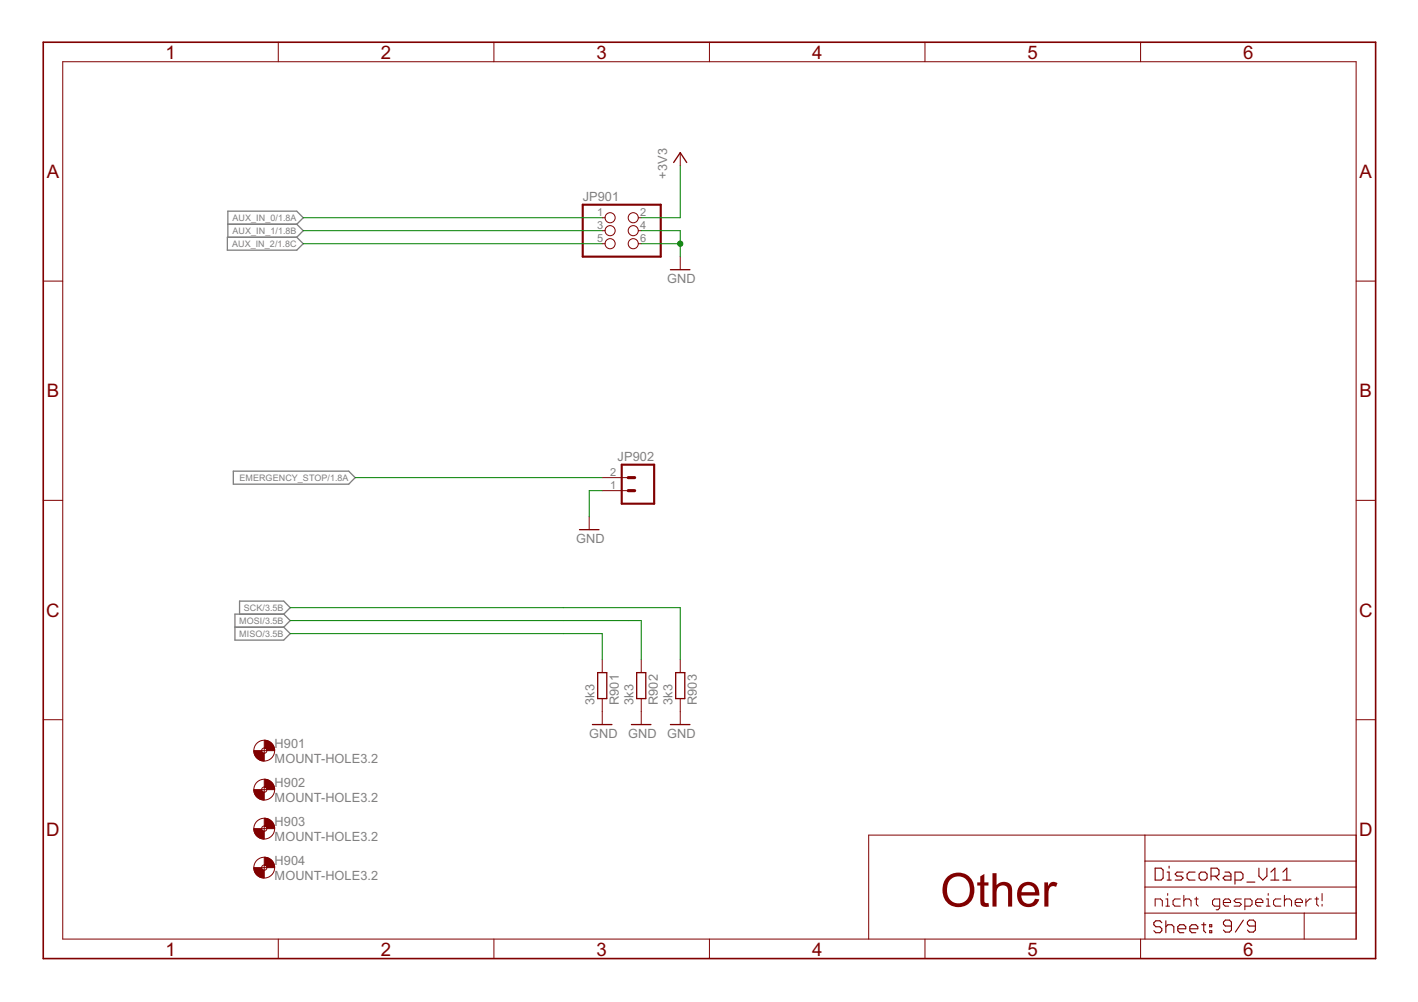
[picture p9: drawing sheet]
<svg xmlns="http://www.w3.org/2000/svg" width="297mm" height="210mm" viewBox="0 0 297 210" stroke-linecap="round" stroke-linejoin="round" font-family="sans-serif">
<path d="M47.6 49.7h14.6l1.3 1.4-1.3 1.3h-14.6zM47.7 47h14.5M62.2 47l1.3-1.4-1.3-1.4h-14.5v5.5M62.2 47l1.3 1.3-1.3 1.4M48.9 98.7h24.1l1.4 1.4-1.4 1.3h-24.1zM49.2 131.4h10.2M50.2 128.7v-2.8h9.2l1.4 1.4-1.4 1.4M59.4 128.7h-10.2v5.4h10.2l1.4-1.4-1.4-1.3M59.4 128.7l1.4 1.3-1.4 1.4" fill="none" stroke="#808080" stroke-width=".28"/>
<g fill="none" stroke="#800000" stroke-width=".21">
<path d="M13.1 12.9h271v183.8h-271zM58.3 8.8v4.1M103.5 8.8v4.1M148.6 8.8v4.1M193.8 8.8v4.1M238.9 8.8v4.1M142.5 32v2.7M9.1 58.9h4M126.2 45.6h.5M126.2 48.3h.5M126.2 51.1h.5M133.7 45.6h.6"/>
<path d="M133.7 48.3h.6M133.7 51.1h.6M142.5 53.8v2.7M284.1 58.9h4.1M9.1 104.8h4M123.4 108.2v2.8M126.2 102.8h5.4M126.2 100.1h5.4M284.1 104.8h4.1M126.2 138.2v2.7M134.3 138.2v2.7M142.5 138.2v2.7"/>
<path d="M9.1 150.8h4M54.8 157.2h1.1M55.4 156.7v1.1M126.2 146.3v5.5M134.3 146.3v5.5M142.5 146.3v5.5M284.1 150.8h4.1M54.8 173.6h1.1M54.8 165.4h1.1M55.4 164.9v1M55.4 173v1.1M239.8 174.9v21.8"/>
<path d="M284.1 174.9h-102.1v21.8M54.8 181.8h1.1M55.4 181.2v1.1M58.3 196.7v4.1M103.5 196.7v4.1M148.6 196.7v4.1M193.8 196.7v4.1M238.9 196.7v4.1M239.8 191.3h44.3M239.8 185.8h44.3M239.8 180.4h44.3M242 189.8v-1.5h1.1l.4 .4v1.1"/>
<path d="M244.2 188.3h.4v1.5M244.2 189.8h.8M244.6 187.2v.4M247.2 188.3h-1.1l-.4 .4v.7l.4 .4h1.1M248 188.7l.4-.4h.7l.4 .4v1.1M248 187.6v2.2M250.3 188.3h.7M250.6 187.9v1.5l.4 .4M255.5 189.8h-1.1l-.4-.4v-.7l.4-.4h1.1v1.9l-.4 .4h-.3M256.3 189.1h1.5v-.4l-.4-.4h-.8l-.3 .4v.7l.3 .4h.8M260 188.3h-1.1l-.4 .4 .4 .4h.8l.3 .3-.3 .4h-1.2M260.8 189.8h1.1l.4-.4v-.7l-.4-.4h-1.1v2.3"/>
<path d="M263 189.1h1.5v-.4l-.3-.4h-.8l-.4 .4v.7l.4 .4h.8M265.3 188.3h.4v1.5M265.3 189.8h.7M265.7 187.2v.4M268.3 188.3h-1.1l-.4 .4v.7l.4 .4h1.1M269 188.7l.4-.4h.8l.4 .4v1.1M269 187.6v2.2M271.3 189.1h1.5v-.4l-.4-.4h-.7l-.4 .4v.7l.4 .4h.7M273.2 191.3v5.4M273.6 188.3v1.5M274.7 188.3h-.4l-.7 .8M275.4 188.3h.8"/>
<path d="M275.8 187.9v1.5l.4 .4M276.9 187.2v1.5M276.9 189.4v.4"/>
<circle cx="127.8" cy="45.6" r="1.06"/>
<circle cx="127.8" cy="51.1" r="1.06"/>
<circle cx="127.8" cy="48.3" r="1.06"/>
<circle cx="132.7" cy="45.6" r="1.06"/>
<circle cx="132.7" cy="51.1" r="1.06"/>
<circle cx="132.7" cy="48.3" r="1.06"/>
<circle cx="55.4" cy="157.2" r="2.18"/>
<circle cx="55.4" cy="157.2" r=".55"/>
<circle cx="55.4" cy="173.6" r="2.18"/>
<circle cx="55.4" cy="165.4" r="2.18"/>
<circle cx="55.4" cy="173.6" r=".55"/>
<circle cx="55.4" cy="165.4" r=".55"/>
<circle cx="55.4" cy="181.8" r="2.18"/>
<circle cx="55.4" cy="181.8" r=".55"/>
</g>
<g fill="none" stroke="#800000" stroke-width=".23">
<path d="M242 181.9h1.2l.4 .4v1.6l-.4 .5h-1.2zM243.4 193.3l-.4-.4h-.9l-.4 .4v.4l.4 .4h.9l.4 .5v.4l-.4 .4h-.9l-.4-.4M244.2 192.9v2.5M244.2 194.1l.4-.4h.9l.4 .4v1.3M244.5 184.4h.8M244.5 182.7h.4v1.7M244.9 181.4v.5M246.7 194.6h1.7v-.5l-.4-.4h-.9l-.4 .4v.9l.4 .4h.9M247.8 182.7h-1.2l-.4 .4 .4 .4h.8l.4 .4-.4 .5h-1.2M249.2 194.6h1.7v-.5l-.4-.4h-.8l-.5 .4v.9l.5 .4h.8M250.3 182.7h-1.2l-.4 .4v.8l.4 .5h1.2M251.6 182.7h.8l.5 .4v.8l-.5 .5h-.8l-.4-.5v-.8z"/>
<path d="M251.7 193.7h.9M252.2 193.3v1.7l.4 .4M253.4 193.7h.4v.4h-.4zM253.4 195h.4v.4h-.4zM253.7 183.5h1.2l.5-.4v-.8l-.5-.4h-1.2v2.5M254.5 183.5l.9 .9M256.6 182.7h.9l.4 .4v1.3h-1.3l-.4-.5 .4-.4h1.3M258 194h-1.3l-.4-.4v-.4l.4-.5h.8l.5 .5v1.6l-.5 .5h-.8l-.4-.5M258.7 184.4h1.2l.5-.5v-.8l-.5-.4h-1.2v2.5M260.5 192.7l-1.7 2.6M261.2 184.8h1.7M263 194h-1.3l-.4-.4v-.4l.4-.5h.9l.4 .5v1.6l-.4 .5h-.9l-.4-.5"/>
<path d="M263.7 181.9v1.6l.8 .9 .9-.9v-1.6M266.2 184.4h1.7M266.2 182.7l.9-.8v2.5M268.7 184.4h1.7M268.7 182.7l.9-.8v2.5"/>
</g>
<path d="M9.1 8.8h279.1v192h-279.1z" fill="none" stroke="#800000" stroke-width=".34"/>
<path d="M122.1 42.9h16.3v10.9h-16.3zM130.2 97.3h6.8v8.2h-6.8z" fill="none" stroke="#800000" stroke-width=".44"/>
<path d="M131.6 100.1h1.3M131.6 102.8h1.3" fill="none" stroke="#800000" stroke-width=".66"/>
<path d="M141.1 34l1.4-2 1.3 2M140.4 56.5h4.1M121.4 111h4.1M124.1 151.8h4.1M125.2 140.9h1.9v5.4h-1.9zM132.3 151.8h4.1M133.4 140.9h1.9v5.4h-1.9zM140.4 151.8h4.1M141.5 140.9h1.9v5.4h-1.9z" fill="none" stroke="#800000" stroke-width=".28"/>
<g fill="#800000" stroke="#800000" stroke-width=".21">
<path d="M55.4 179.6a2.13 2.13 0 0 1 2.1 2.2h-1.6l-.1-.4-.4-.2z" fill-rule="evenodd"/>
<path d="M53.2 181.8h1.6l.1 .3 .5 .2v1.6a2.13 2.13 0 0 1-2.2-2.1z" fill-rule="evenodd"/>
<path d="M55.4 171.4a2.17 2.17 0 0 1 2.1 2.2h-1.6l-.1-.4-.4-.2z" fill-rule="evenodd"/>
<path d="M53.2 173.6h1.6l.1 .3 .5 .2v1.7a2.17 2.17 0 0 1-2.2-2.2z" fill-rule="evenodd"/>
<path d="M55.4 163.2a2.17 2.17 0 0 1 2.1 2.2h-1.6l-.1-.3-.4-.2z" fill-rule="evenodd"/>
<path d="M53.2 165.4h1.6l.2 .5h.4v1.7a2.17 2.17 0 0 1-2.2-2.2z" fill-rule="evenodd"/>
<path d="M55.4 155.1a2.17 2.17 0 0 1 2.1 2.1h-1.6l-.2-.4-.3-.1z" fill-rule="evenodd"/>
<path d="M53.2 157.2h1.6l.2 .5 .4 .1v1.6a2.17 2.17 0 0 1-2.2-2.2z" fill-rule="evenodd"/>
</g>
<path d="M142.5 34.7v10.9h-8.2M63.5 45.6h62.7M63.5 48.3h62.7M63.5 51.1h62.7M134.3 48.3h8.2v5.5M134.3 51.1h8.2M74.4 100.1h51.8M126.2 102.8h-2.8v5.4M60.8 127.3h81.7v10.9M60.8 130h73.5v8.2M60.8 132.7h65.4v5.5" fill="none" stroke="#008000" stroke-width=".21"/>
<circle cx="142.5" cy="51.1" r=".55" fill="#008000" stroke="#008000" stroke-width=".21"/>
<text font-size="10.9" fill="#800000" x="196.9" y="189.9">Other</text>
<g font-size="4.4" fill="#800000">
<text x="34.6" y="12.3">1</text>
<text x="79.8" y="12.3">2</text>
<text x="125" y="12.3">3</text>
<text x="170.1" y="12.3">4</text>
<text x="215.3" y="12.3">5</text>
<text x="260.4" y="12.3">6</text>
<text x="9.8" y="37.3">A</text>
<text x="284.8" y="37.3">A</text>
<text x="9.8" y="83.2">B</text>
<text x="284.8" y="83.2">B</text>
<text x="9.7" y="129.2">C</text>
<text x="284.7" y="129.2">C</text>
<text x="9.7" y="175.1">D</text>
<text x="284.7" y="175.1">D</text>
<text x="34.6" y="200.2">1</text>
<text x="79.8" y="200.2">2</text>
<text x="125" y="200.2">3</text>
<text x="170.1" y="200.2">4</text>
<text x="215.3" y="200.2">5</text>
<text x="260.4" y="200.2">6</text>
</g>
<g font-size="3" fill="#808080">
<text x="139.8" y="37.4" transform="rotate(-90 139.8 37.4)">+3V3</text>
<text x="122.1" y="42.2">JP901</text>
<text x="139.8" y="59.2">GND</text>
<text x="129.4" y="96.5">JP902</text>
<text x="120.7" y="113.7">GND</text>
<text x="124.5" y="147.7" transform="rotate(-90 124.5 147.7)">3k3</text>
<text x="129.7" y="147.7" transform="rotate(-90 129.7 147.7)">R901</text>
<text x="132.7" y="147.7" transform="rotate(-90 132.7 147.7)">3k3</text>
<text x="137.8" y="147.7" transform="rotate(-90 137.8 147.7)">R902</text>
<text x="140.9" y="147.7" transform="rotate(-90 140.9 147.7)">3k3</text>
<text x="146" y="147.7" transform="rotate(-90 146 147.7)">R903</text>
<text x="123.4" y="154.5">GND</text>
<text x="131.6" y="154.5">GND</text>
<text x="139.8" y="154.5">GND</text>
<text x="57.5" y="159.9">MOUNT-HOLE3.2</text>
<text x="57.5" y="156.6">H901</text>
<text x="57.5" y="164.8">H902</text>
<text x="57.5" y="168.1">MOUNT-HOLE3.2</text>
<text x="57.5" y="173">H903</text>
<text x="57.5" y="176.2">MOUNT-HOLE3.2</text>
<text x="57.5" y="184.4">MOUNT-HOLE3.2</text>
<text x="57.5" y="181.1">H904</text>
</g>
<g font-size="2.6" fill="#808080">
<text x="125.1" y="45.2">1</text>
<text x="125.1" y="47.9">3</text>
<text x="134.1" y="45.2">2</text>
<text x="134.1" y="47.9">4</text>
<text x="125.1" y="50.7">5</text>
<text x="134.1" y="50.7">6</text>
<text x="127.8" y="99.7">2</text>
<text x="127.8" y="102.4">1</text>
</g>
<g font-size="2.1" fill="#808080">
<text x="48.7" y="46.3">AUX_IN_0/1.8A</text>
<text x="48.6" y="51.7">AUX_IN_2/1.8C</text>
<text x="48.7" y="49">AUX_IN_1/1.8B</text>
<text x="50.1" y="100.7">EMERGENCY_STOP/1.8A</text>
<text x="50.1" y="130.7">MOSI/3.5B</text>
<text x="51.1" y="128">SCK/3.5B</text>
<text x="50.1" y="133.4">MISO/3.5B</text>
</g>
</svg>
